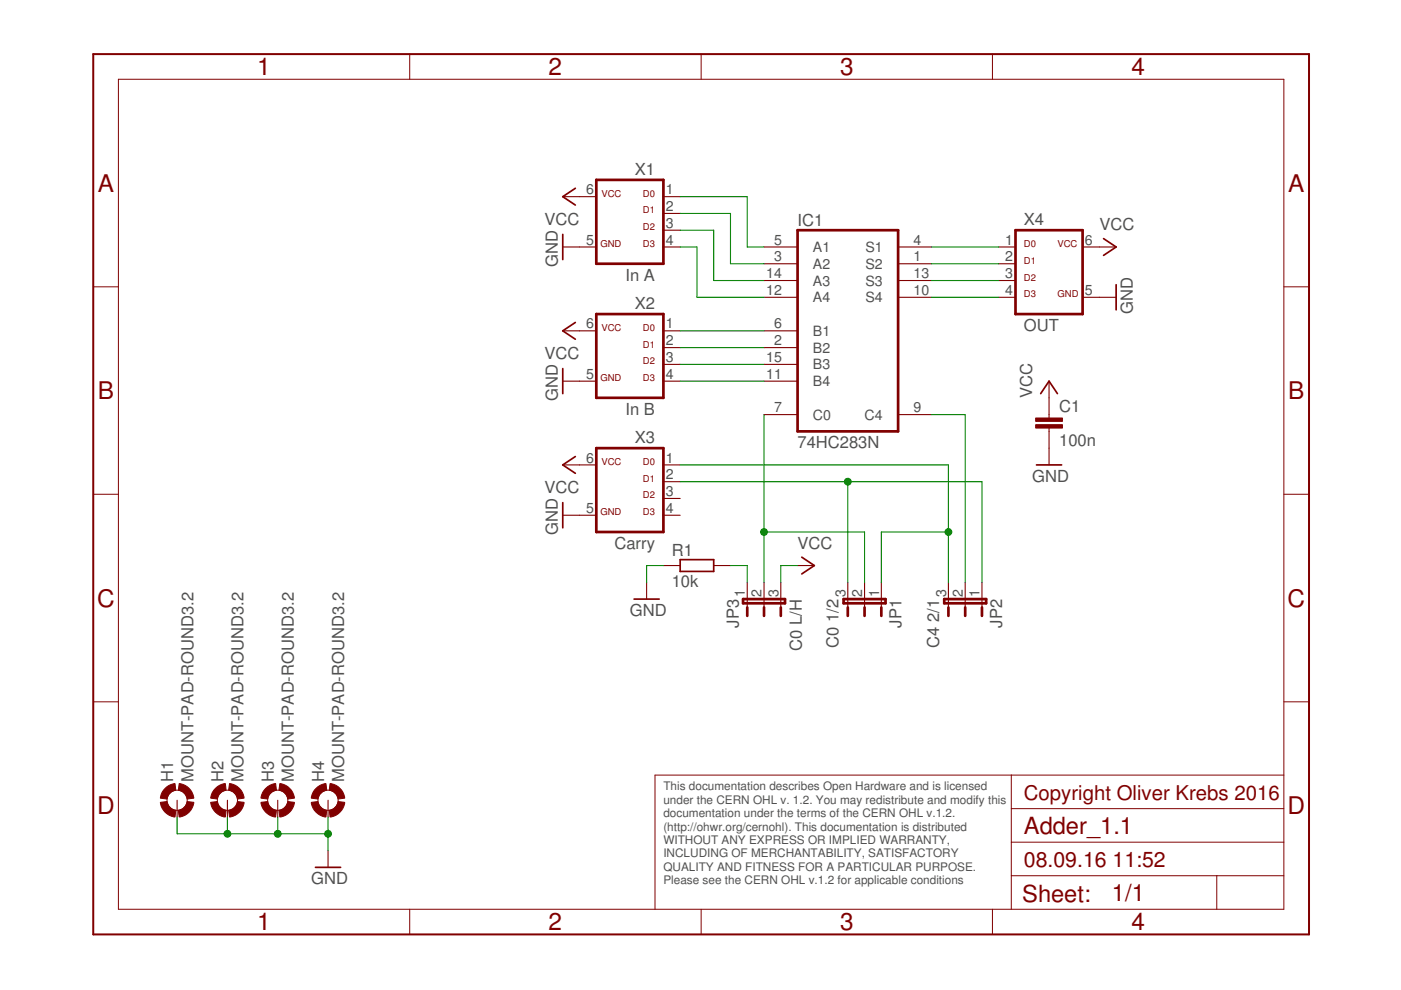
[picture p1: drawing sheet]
<svg xmlns="http://www.w3.org/2000/svg" width="297mm" height="210mm" viewBox="0 0 297 210" stroke-linecap="round" stroke-linejoin="round" font-family="sans-serif">
<g fill="none" stroke="#800000" stroke-width=".36">
<path d="M122 39.9l-2.7 1.8 2.7 1.8M119.3 49.7v5.3M234 50.6l2.6 1.8-2.6 1.7M119.3 78.1v5.4M122 68.4l-2.7 1.7 2.7 1.8M236.6 60.4v5.3M122 96.8l-2.7 1.8 2.7 1.8M219.8 98.6h5.3M220.6 83.5l1.8-2.7 1.8 2.7M119.3 106.6v5.3M144.2 118.7h7.1v2.5h-7.1zM170 118.1l2.7 1.8-2.7 1.8"/>
<path d="M134.4 127h5.4M66.9 183.9h5.3"/>
</g>
<g fill="none" stroke="#800000" stroke-width=".23">
<path d="M119.3 52.4h7.1M119.3 41.7h7.1M140.7 52.4h3.5M140.7 41.7h3.5M140.7 45.3h3.5M140.7 48.8h3.5M162 52.4h7.1M162 55.9h7.1M162 59.5h7.1M190.4 52.4h7.1M190.4 55.9h7.1M190.4 59.5h7.1"/>
<path d="M211.8 52.4h3.5M211.8 55.9h3.5M211.8 59.5h3.5M229.5 52.4h7.1M119.3 70.1h7.1M140.7 70.1h3.5M140.7 73.7h3.5M140.7 77.3h3.5M162 70.1h7.1M162 63h7.1M162 73.7h7.1M162 77.3h7.1"/>
<path d="M190.4 63h7.1M211.8 63h3.5M229.5 63h7.1M119.3 80.8h7.1M119.3 98.6h7.1M140.7 80.8h3.5M140.7 98.6h3.5M162 80.8h7.1M162 87.9h7.1M190.4 87.9h7.1M222.4 80.8v7.8M222.4 90.8v7.8"/>
<path d="M119.3 109.2h7.1M140.7 102.1h3.5M140.7 105.7h3.5M140.7 109.2h3.5M140.7 119.9h3.5M151.3 119.9h3.6M169.1 119.9h3.6M137.1 123.5v3.5M158.4 123.5v5.3M162 123.5v5.3M165.5 123.5v5.3M179.7 123.5v5.3"/>
<path d="M183.3 123.5v5.3M186.9 123.5v5.3M201.1 123.5v5.3M204.6 123.5v5.3M208.2 123.5v5.3M37.5 169.7v3.5M48.2 169.7v3.5M58.9 169.7v3.5M69.6 169.7v3.5M69.6 180.3v3.6"/>
</g>
<g fill="none" stroke="#800000" stroke-width=".57">
<path d="M126.4 38.1h14.3v17.8h-14.3zM169.1 48.8h21.3v42.7h-21.3zM215.3 48.8h14.2v17.8h-14.2zM126.4 66.6h14.3v17.7h-14.3zM126.4 95h14.3v17.8h-14.3zM157.5 127h8.9v.9h-8.9zM158.4 128.8v1.8M162 128.8v1.8M165.5 128.8v1.8M178.9 127h8.8v.9h-8.8zM179.7 128.8v1.8M183.3 128.8v1.8"/>
<path d="M186.9 128.8v1.8M200.2 127h8.9v.9h-8.9zM201.1 128.8v1.8M204.6 128.8v1.8M208.2 128.8v1.8"/>
</g>
<g fill="none" stroke="#800000" stroke-width=".21">
<path d="M25.1 16.8h247.1v176h-247.1zM86.9 11.5v5.3M148.7 11.5v5.3M210.4 11.5v5.3M19.8 60.8h5.3M272.2 60.8h5.3M19.8 104.8h5.3M272.2 104.8h5.3M19.8 148.8h5.3M272.2 148.8h5.3M214.4 164.3v28.5M214.4 178.6h57.8"/>
<path d="M214.4 171.4h57.8M272.2 164.3h-133.3v28.5M86.9 192.8v5.3M148.7 192.8v5.3M210.4 192.8v5.3M214.4 185.7h57.8M258 185.7v7.1"/>
<circle cx="37.5" cy="169.7" r="2.14"/>
<circle cx="48.2" cy="169.7" r="2.14"/>
<circle cx="58.9" cy="169.7" r="2.14"/>
<circle cx="69.6" cy="169.7" r="2.14"/>
</g>
<path d="M19.8 11.5h257.7v186.6h-257.7z" fill="none" stroke="#800000" stroke-width=".42"/>
<g fill="#800000" stroke="#800000" stroke-width=".21">
<path d="M35 167.2l.9-.7 1.2-.4 .2 1.4-.8 .3a2.04 2.04 0 0 0-1.1 1.6l-1.4-.2v-.2a3.2 3.2 0 0 1 1-1.8z" fill-rule="evenodd"/>
<path d="M34 170.1l1.4-.2 .5 1.1a2.05 2.05 0 0 0 1.4 .8l-.2 1.4a3.6 3.6 0 0 1-3.1-3.1z" fill-rule="evenodd"/>
<path d="M37.8 171.8a2.11 2.11 0 0 0 1.9-1.9l1.4 .2a3.6 3.6 0 0 1-3.1 3.1z" fill-rule="evenodd"/>
<path d="M38 166.1a3.6 3.6 0 0 1 3.1 3.1l-1.4 .2-.3-.8-.5-.6-1.1-.5z" fill-rule="evenodd"/>
<path d="M45.7 167.2l.8-.7 1.3-.4 .1 1.4-.7 .3a2.04 2.04 0 0 0-1.1 1.6l-1.4-.2v-.2a3.2 3.2 0 0 1 1-1.8z" fill-rule="evenodd"/>
<path d="M44.7 170.1l1.4-.2a2.12 2.12 0 0 0 1.8 1.9l-.1 1.4a3.6 3.6 0 0 1-3.1-3.1z" fill-rule="evenodd"/>
<path d="M48.5 171.8a2.11 2.11 0 0 0 1.9-1.9l1.4 .2a3.5 3.5 0 0 1-3.1 3.1z" fill-rule="evenodd"/>
<path d="M48.7 166.1a3.5 3.5 0 0 1 3.1 3.1l-1.4 .2-.3-.8-.5-.6-1.1-.5z" fill-rule="evenodd"/>
<path d="M56.3 167.2l.9-.7 1.2-.4 .2 1.4-.8 .3a2.04 2.04 0 0 0-1.1 1.6l-1.4-.2 .1-.2a3.4 3.4 0 0 1 .9-1.8z" fill-rule="evenodd"/>
<path d="M55.3 170.1l1.4-.2a2.12 2.12 0 0 0 1.9 1.9l-.2 1.4a3.6 3.6 0 0 1-3.1-3.1z" fill-rule="evenodd"/>
<path d="M59.1 171.8a2.11 2.11 0 0 0 1.9-1.9l1.4 .2a3.6 3.6 0 0 1-3.1 3.1z" fill-rule="evenodd"/>
<path d="M59.3 166.1a3.6 3.6 0 0 1 3.1 3.1l-1.4 .2-.2-.8-.5-.6-1.2-.5z" fill-rule="evenodd"/>
<path d="M67 167.2l.9-.7 1.2-.4 .2 1.4-.8 .3a2.12 2.12 0 0 0-1.1 1.6l-1.4-.2v-.2a3.4 3.4 0 0 1 1-1.8z" fill-rule="evenodd"/>
<path d="M66 170.1l1.4-.2 .5 1.1a2.05 2.05 0 0 0 1.4 .8l-.2 1.4a3.6 3.6 0 0 1-3.1-3.1z" fill-rule="evenodd"/>
<path d="M69.8 171.8a2.16 2.16 0 0 0 1.9-1.9l1.4 .2a3.6 3.6 0 0 1-3.1 3.1z" fill-rule="evenodd"/>
<path d="M70 166.1a3.6 3.6 0 0 1 3.1 3.1l-1.4 .2a2.17 2.17 0 0 0-1.9-1.9z" fill-rule="evenodd"/>
</g>
<g fill="#800000" stroke="#800000" stroke-width=".21">
<path d="M219.6 90h5.7v.8h-5.7z"/>
<path d="M219.6 88.6h5.7v.7h-5.7z"/>
</g>
<g fill="none" stroke="#008000" stroke-width=".23">
<path d="M144.2 45.3h10.7v10.6h7.1M144.2 52.4h3.6v10.6h14.2M144.2 41.7h14.2v10.7h3.6M144.2 48.8h7.1v10.7h10.7M197.5 55.9h14.3M197.5 52.4h14.3M197.5 59.5h14.3M144.2 70.1h17.8M144.2 77.3h17.8M144.2 73.7h17.8M197.5 63h14.3M144.2 80.8h17.8"/>
<path d="M144.2 98.6h56.9v24.9M162 87.9v35.6M197.5 87.9h7.1v35.6M140.7 119.9h-3.6v3.6M144.2 102.1h64v21.4M154.9 119.9h3.5v3.6M162 112.8h21.3v10.7M169.1 119.9h-3.6v3.6M179.7 102.1v21.4M201.1 112.8h-14.2v10.7M37.5 173.2v3.6h32.1M48.2 173.2v3.6"/>
<path d="M58.9 173.2v3.6M69.6 173.2v7.1"/>
</g>
<g fill="#008000" stroke="#008000" stroke-width=".21">
<circle cx="48.2" cy="176.8" r=".72"/>
<circle cx="58.9" cy="176.8" r=".72"/>
<circle cx="69.6" cy="176.8" r=".72"/>
<circle cx="162" cy="112.8" r=".72"/>
<circle cx="201.1" cy="112.8" r=".72"/>
<circle cx="179.7" cy="102.1" r=".72"/>
</g>
<g font-size="5.2" fill="#800000">
<text x="54.5" y="16">1</text>
<text x="116.3" y="16">2</text>
<text x="178.1" y="16">3</text>
<text x="239.9" y="16">4</text>
<text x="20.7" y="40.6">A</text>
<text x="273.1" y="40.6">A</text>
<text x="20.7" y="84.6">B</text>
<text x="273.1" y="84.6">B</text>
<text x="20.6" y="128.6">C</text>
<text x="273" y="128.6">C</text>
<text x="20.6" y="172.6">D</text>
<text x="273" y="172.6">D</text>
<text x="54.5" y="197.3">1</text>
<text x="116.3" y="197.3">2</text>
<text x="178.1" y="197.3">3</text>
<text x="239.9" y="197.3">4</text>
</g>
<g font-size="5" fill="#800000">
<text x="217.1" y="176.8">Adder_1.1</text>
<text x="216.7" y="191.2">Sheet:</text>
<text x="235.8" y="191">1/1</text>
</g>
<g font-size="4.5" fill="#800000">
<text x="217.1" y="183.9">08.09.16</text>
<text x="235.9" y="183.9">11:52</text>
</g>
<text font-size="4.3" fill="#800000" x="217.1" y="169.7">Copyright Oliver Krebs 2016</text>
<g font-size="3.5" fill="#505050">
<text x="134.6" y="37.1">X1</text>
<text x="115.5" y="47.8">VCC</text>
<text x="169.1" y="47.9">IC1</text>
<text x="217.1" y="47.7">X4</text>
<text x="233.1" y="48.8">VCC</text>
<text x="118.3" y="56.6" transform="rotate(-90 118.3 56.6)">GND</text>
<text x="132.6" y="59.5">In A</text>
<text x="134.6" y="65.5">X2</text>
<text x="217.1" y="70.1">OUT</text>
<text x="240.2" y="66.6" transform="rotate(-90 240.2 66.6)">GND</text>
<text x="115.5" y="76.2">VCC</text>
<text x="118.3" y="85.1" transform="rotate(-90 118.3 85.1)">GND</text>
<text x="132.6" y="87.9">In B</text>
<text x="218.9" y="84.4" transform="rotate(-90 218.9 84.4)">VCC</text>
<text x="224.6" y="87.4">C1</text>
<text x="134.6" y="94">X3</text>
<text x="169.1" y="95">74HC283N</text>
<text x="224.6" y="94.5">100n</text>
<text x="115.5" y="104.6">VCC</text>
<text x="218.9" y="102.1">GND</text>
<text x="118.3" y="113.5" transform="rotate(-90 118.3 113.5)">GND</text>
<text x="130.3" y="116.4">Carry</text>
<text x="142.4" y="117.8">R1</text>
<text x="169.1" y="116.4">VCC</text>
<text x="142.4" y="124.5">10k</text>
<text x="133.5" y="130.6">GND</text>
<text x="177.8" y="131.9" transform="rotate(-90 177.8 131.9)">1/2</text>
<text x="199.1" y="131.9" transform="rotate(-90 199.1 131.9)">2/1</text>
<text x="156.6" y="133.1" transform="rotate(-90 156.6 133.1)">JP3</text>
<text x="170" y="138" transform="rotate(-90 170 138)">C0 L/H</text>
<text x="177.8" y="137.4" transform="rotate(-90 177.8 137.4)">C0</text>
<text x="191.1" y="133.1" transform="rotate(-90 191.1 133.1)">JP1</text>
<text x="199.1" y="137.4" transform="rotate(-90 199.1 137.4)">C4</text>
<text x="212.5" y="133.1" transform="rotate(-90 212.5 133.1)">JP2</text>
<text x="36.7" y="165.8" transform="rotate(-90 36.7 165.8)">H1</text>
<text x="41" y="165.8" transform="rotate(-90 41 165.8)">MOUNT-PAD-ROUND3.2</text>
<text x="47.4" y="165.8" transform="rotate(-90 47.4 165.8)">H2</text>
<text x="51.7" y="165.8" transform="rotate(-90 51.7 165.8)">MOUNT-PAD-ROUND3.2</text>
<text x="58.1" y="165.8" transform="rotate(-90 58.1 165.8)">H3</text>
<text x="62.3" y="165.8" transform="rotate(-90 62.3 165.8)">MOUNT-PAD-ROUND3.2</text>
<text x="68.7" y="165.8" transform="rotate(-90 68.7 165.8)">H4</text>
<text x="73" y="165.8" transform="rotate(-90 73 165.8)">MOUNT-PAD-ROUND3.2</text>
<text x="66" y="187.5">GND</text>
</g>
<g font-size="3" fill="#505050">
<text x="124.3" y="41.2">6</text>
<text x="141.1" y="41.2">1</text>
<text x="141.1" y="44.8">2</text>
<text x="124.3" y="51.9">5</text>
<text x="141.1" y="48.3">3</text>
<text x="141.1" y="51.9">4</text>
<text x="164.1" y="51.9">5</text>
<text x="172.4" y="53.4">A1</text>
<text x="183.5" y="53.4">S1</text>
<text x="193.7" y="51.9">4</text>
<text x="213.1" y="51.9">1</text>
<text x="230" y="51.9">6</text>
<text x="162.5" y="59">14</text>
<text x="164.1" y="55.4">3</text>
<text x="172.4" y="57">A2</text>
<text x="183.5" y="57">S2</text>
<text x="193.7" y="55.4">1</text>
<text x="193.7" y="59">13</text>
<text x="213.1" y="55.4">2</text>
<text x="213.1" y="59">3</text>
<text x="162.5" y="62.5">12</text>
<text x="172.4" y="64.1">A4</text>
<text x="172.4" y="60.5">A3</text>
<text x="183.5" y="64.1">S4</text>
<text x="183.5" y="60.5">S3</text>
<text x="193.7" y="62.5">10</text>
<text x="213.1" y="62.5">4</text>
<text x="230" y="62.5">5</text>
<text x="124.3" y="69.6">6</text>
<text x="141.1" y="69.6">1</text>
<text x="164.1" y="69.6">6</text>
<text x="172.4" y="71.2">B1</text>
<text x="141.1" y="73.2">2</text>
<text x="141.1" y="76.8">3</text>
<text x="162.5" y="76.8">15</text>
<text x="164.1" y="73.2">2</text>
<text x="172.4" y="74.8">B2</text>
<text x="124.3" y="80.3">5</text>
<text x="141.1" y="80.3">4</text>
<text x="162.5" y="80.3">11</text>
<text x="172.4" y="81.9">B4</text>
<text x="172.4" y="78.3">B3</text>
<text x="164.1" y="87.4">7</text>
<text x="172.4" y="89">C0</text>
<text x="183.3" y="89">C4</text>
<text x="193.7" y="87.4">9</text>
<text x="124.3" y="98.1">6</text>
<text x="141.1" y="98.1">1</text>
<text x="141.1" y="101.6">2</text>
<text x="141.1" y="105.2">3</text>
<text x="124.3" y="108.7">5</text>
<text x="141.1" y="108.7">4</text>
<text x="157.9" y="126.5" transform="rotate(-90 157.9 126.5)">1</text>
<text x="161.5" y="126.5" transform="rotate(-90 161.5 126.5)">2</text>
<text x="165" y="126.5" transform="rotate(-90 165 126.5)">3</text>
<text x="179.3" y="126.5" transform="rotate(-90 179.3 126.5)">3</text>
<text x="182.8" y="126.5" transform="rotate(-90 182.8 126.5)">2</text>
<text x="186.4" y="126.5" transform="rotate(-90 186.4 126.5)">1</text>
<text x="200.6" y="126.5" transform="rotate(-90 200.6 126.5)">3</text>
<text x="204.1" y="126.5" transform="rotate(-90 204.1 126.5)">2</text>
<text x="207.7" y="126.5" transform="rotate(-90 207.7 126.5)">1</text>
</g>
<g font-size="2.5" fill="#505050">
<text x="140.6" y="167.6">This documentation describes Open Hardware and is licensed</text>
<text x="140.6" y="170.4">under the CERN OHL v. 1.2. You may redistribute and modify this</text>
<text x="140.6" y="173.3">documentation under the terms of the CERN OHL v.1.2.</text>
<text x="140.6" y="176.1">(http://ohwr.org/cernohl). This documentation is distributed</text>
<text x="140.6" y="178.9">WITHOUT ANY EXPRESS OR IMPLIED WARRANTY,</text>
<text x="140.6" y="181.8">INCLUDING OF MERCHANTABILITY, SATISFACTORY</text>
<text x="140.6" y="184.6">QUALITY AND FITNESS FOR A PARTICULAR PURPOSE.</text>
<text x="140.6" y="187.5">Please see the CERN OHL v.1.2 for applicable conditions</text>
</g>
<g font-size="2" fill="#800000">
<text x="127.5" y="41.7">VCC</text>
<text x="136.3" y="41.7">D0</text>
<text x="136.3" y="45.3">D1</text>
<text x="127.3" y="52.4">GND</text>
<text x="136.3" y="48.8">D2</text>
<text x="136.3" y="52.4">D3</text>
<text x="217.1" y="52.4">D0</text>
<text x="224.2" y="52.4">VCC</text>
<text x="217.1" y="59.5">D2</text>
<text x="217.1" y="55.9">D1</text>
<text x="217.1" y="63">D3</text>
<text x="224.2" y="63">GND</text>
<text x="127.5" y="70.1">VCC</text>
<text x="136.3" y="70.1">D0</text>
<text x="136.3" y="77.2">D2</text>
<text x="136.3" y="73.7">D1</text>
<text x="127.3" y="80.8">GND</text>
<text x="136.3" y="80.8">D3</text>
<text x="127.5" y="98.6">VCC</text>
<text x="136.3" y="98.6">D0</text>
<text x="136.3" y="105.7">D2</text>
<text x="136.3" y="102.1">D1</text>
<text x="127.3" y="109.2">GND</text>
<text x="136.3" y="109.2">D3</text>
</g>
</svg>
